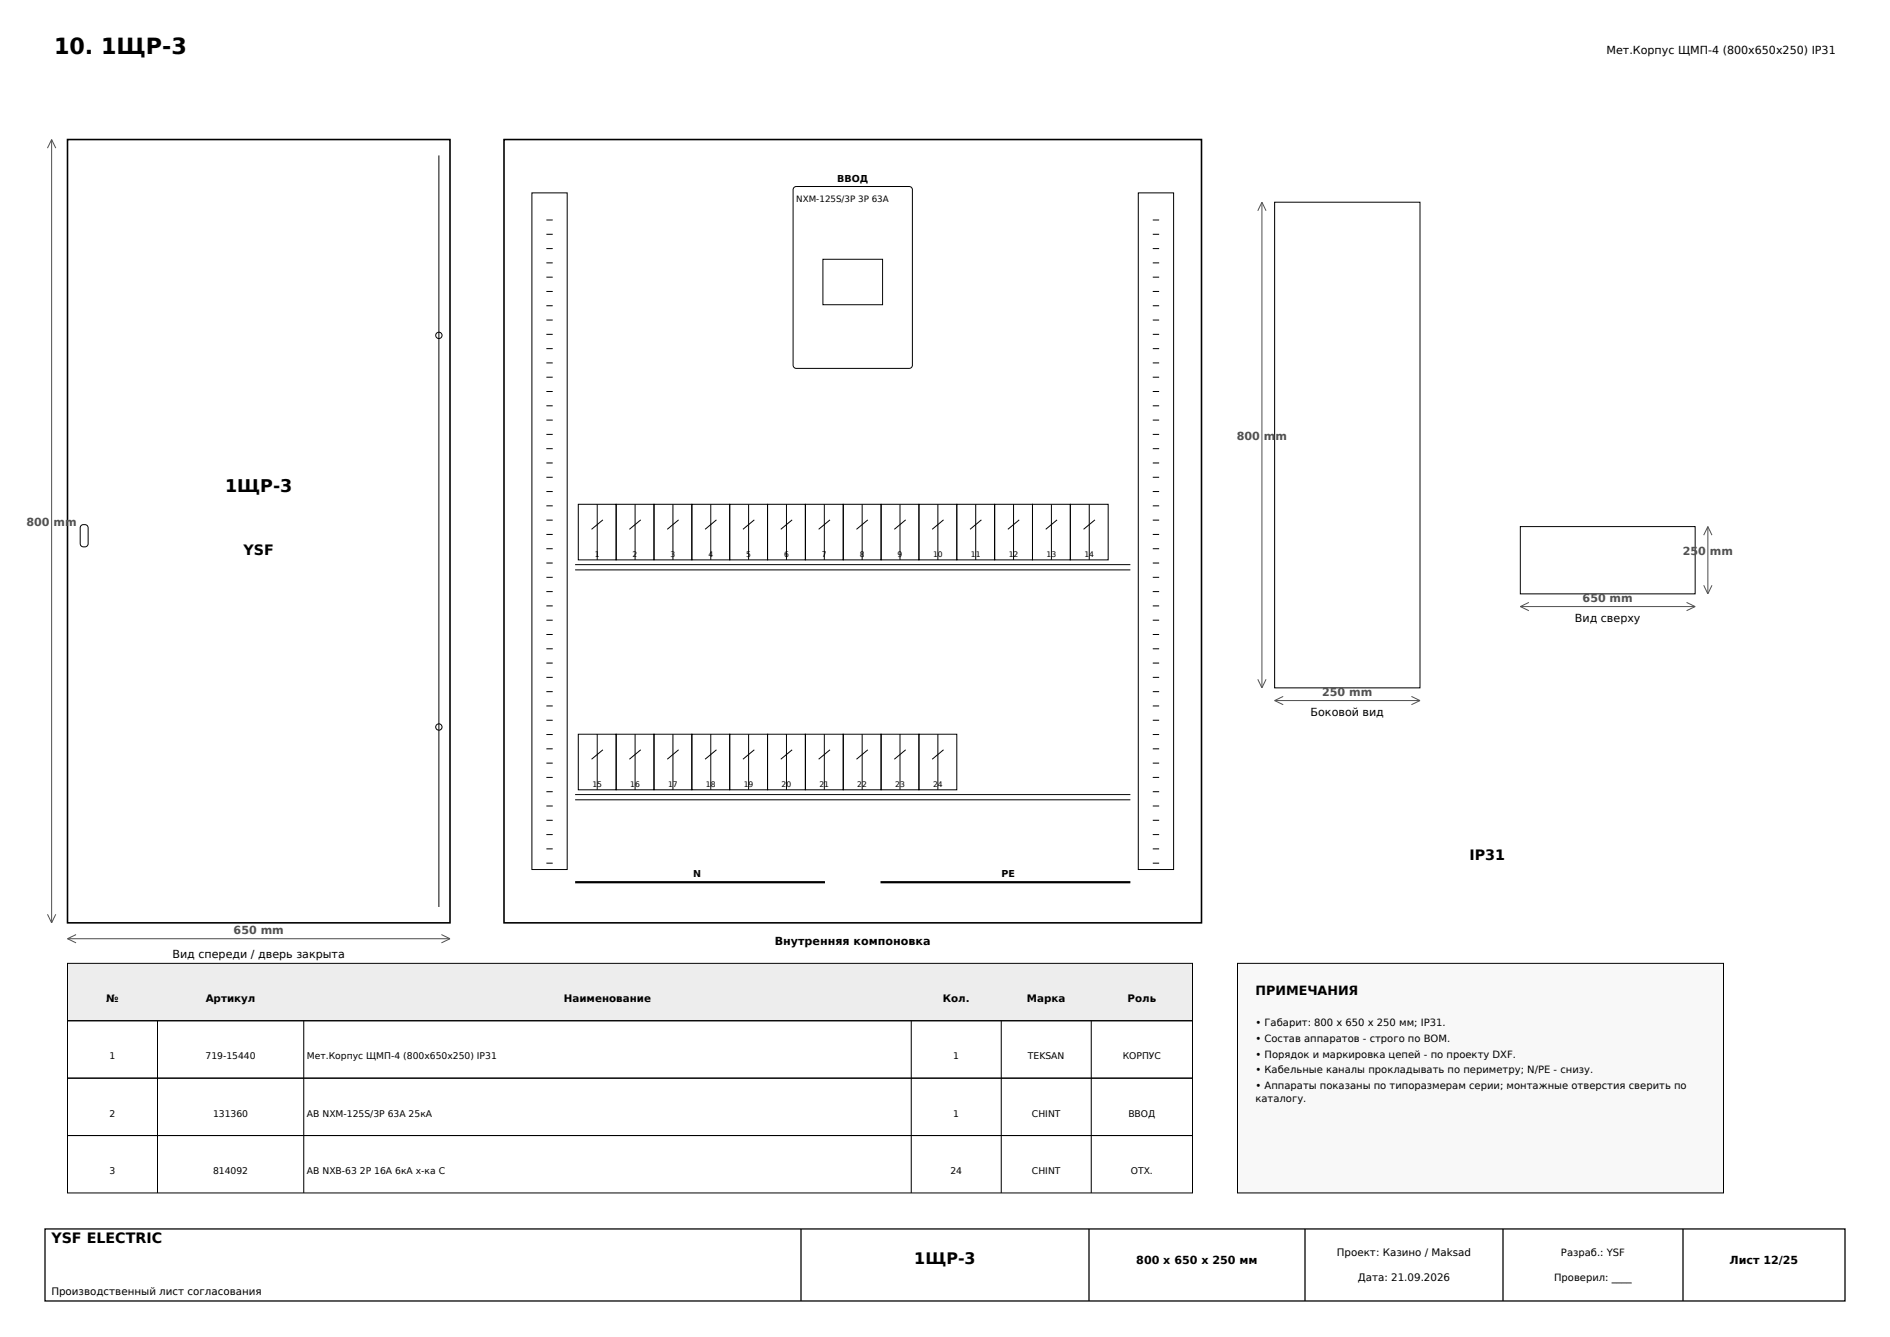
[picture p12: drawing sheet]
<svg xmlns="http://www.w3.org/2000/svg" width="420mm" height="297mm" viewBox="0 0 420 297" stroke-linecap="round" stroke-linejoin="round" font-family="sans-serif">
<path d="M15 31h85v174h-85zM112 31h155v174h-155z" fill="none" stroke="#000" stroke-width=".35"/>
<g fill="none" stroke="#000" stroke-width=".22">
<path d="M97.5 34.5v167M118.2 42.8h7.8v150.4h-7.8zM121.4 58.4h1.4M121.4 55.2h1.4M121.4 52h1.4M121.4 48.9h1.4M176.5 41.6l.4-.2h25.2a.71 .71 0 0 1 .7 .7v39a.71 .71 0 0 1-.7 .7h-25.2a.71 .71 0 0 1-.7-.7v-39zM182.9 57.6h13.2v10.1h-13.2zM253 42.8h7.8v150.4h-7.8zM256.2 58.4h1.4M256.2 55.2h1.4M256.2 52h1.4"/>
<path d="M256.2 48.9h1.4M283.3 44.9h32.3v107.9h-32.3zM121.4 77.4h1.4M121.4 74.3h1.4M121.4 71.1h1.4M121.4 67.9h1.4M121.4 64.7h1.4M121.4 61.6h1.4M256.2 77.4h1.4M256.2 74.3h1.4M256.2 71.1h1.4M256.2 67.9h1.4"/>
<path d="M256.2 64.7h1.4M256.2 61.6h1.4M121.4 99.7h1.4M121.4 96.5h1.4M121.4 93.3h1.4M121.4 90.1h1.4M121.4 87h1.4M121.4 83.8h1.4M121.4 80.6h1.4M256.2 99.7h1.4M256.2 96.5h1.4M256.2 93.3h1.4"/>
<path d="M256.2 90.1h1.4M256.2 87h1.4M256.2 83.8h1.4M256.2 80.6h1.4M18 116.7l.5-.2a.81 .81 0 0 1 1.1 .7v3.6a.9 .9 0 0 1-.9 .7 .9 .9 0 0 1-.9-.7v-3.6zM121.4 118.7h1.4M121.4 115.5h1.4M121.4 112.4h1.4M121.4 109.2h1.4M121.4 106h1.4M121.4 102.8h1.4M128.5 112h8.4v12.4h-8.4z"/>
<path d="M132.7 112v12.4M134 115.5l-2.5 2.1M136.9 112h8.4v12.4h-8.4zM141.1 112v12.4M142.4 115.5l-2.5 2.1M145.3 112h8.4v12.4h-8.4zM149.5 112v12.4M150.8 115.5l-2.5 2.1M153.7 112h8.5v12.4h-8.5zM157.9 112v12.4M159.2 115.5l-2.5 2.1M162.2 112h8.4v12.4h-8.4z"/>
<path d="M166.4 112v12.4M167.6 115.5l-2.5 2.1M170.6 112h8.4v12.4h-8.4zM174.8 112v12.4M176 115.5l-2.5 2.1M179 112h8.4v12.4h-8.4zM183.2 112v12.4M184.4 115.5l-2.5 2.1M187.4 112h8.4v12.4h-8.4zM191.6 112v12.4M192.9 115.5l-2.6 2.1M195.8 112h8.4v12.4h-8.4z"/>
<path d="M200 112v12.4M201.3 115.5l-2.6 2.1M204.2 112h8.4v12.4h-8.4zM208.4 112v12.4M209.7 115.5l-2.5 2.1M212.6 112h8.4v12.4h-8.4zM216.8 112v12.4M218.1 115.5l-2.5 2.1M221 112h8.4v12.4h-8.4zM225.2 112v12.4M226.5 115.5l-2.5 2.1M229.4 112h8.5v12.4h-8.5z"/>
<path d="M233.6 112v12.4M234.9 115.5l-2.5 2.1M237.9 112h8.4v12.4h-8.4zM242.1 112v12.4M243.3 115.5l-2.5 2.1M256.2 118.7h1.4M256.2 115.5h1.4M256.2 112.4h1.4M256.2 109.2h1.4M256.2 106h1.4M256.2 102.8h1.4M337.8 117h38.9v14.9h-38.9z"/>
<path d="M121.4 137.8h1.4M121.4 134.6h1.4M121.4 131.4h1.4M121.4 128.2h1.4M121.4 125.1h1.4M121.4 121.9h1.4M127.8 125.4h123.4M127.8 126.6h123.4M256.2 137.8h1.4M256.2 134.6h1.4M256.2 131.4h1.4M256.2 128.2h1.4"/>
<path d="M256.2 125.1h1.4M256.2 121.9h1.4M121.4 160h1.4M121.4 156.8h1.4M121.4 153.6h1.4M121.4 150.5h1.4M121.4 147.3h1.4M121.4 144.1h1.4M121.4 140.9h1.4M256.2 160h1.4M256.2 156.8h1.4M256.2 153.6h1.4"/>
<path d="M256.2 150.5h1.4M256.2 147.3h1.4M256.2 144.1h1.4M256.2 140.9h1.4M121.4 179h1.4M121.4 175.9h1.4M121.4 172.7h1.4M121.4 169.5h1.4M121.4 166.3h1.4M121.4 163.2h1.4M127.8 176.5h123.4M127.8 177.7h123.4"/>
<path d="M128.5 163.1h8.4v12.3h-8.4zM132.7 163.1v12.3M134 166.6l-2.5 2.1M136.9 163.1h8.4v12.3h-8.4zM141.1 163.1v12.3M142.4 166.6l-2.5 2.1M145.3 163.1h8.4v12.3h-8.4zM149.5 163.1v12.3M150.8 166.6l-2.5 2.1M153.7 163.1h8.5v12.3h-8.5zM157.9 163.1v12.3M159.2 166.6l-2.5 2.1"/>
<path d="M162.2 163.1h8.4v12.3h-8.4zM166.4 163.1v12.3M167.6 166.6l-2.5 2.1M170.6 163.1h8.4v12.3h-8.4zM174.8 163.1v12.3M176 166.6l-2.5 2.1M179 163.1h8.4v12.3h-8.4zM183.2 163.1v12.3M184.4 166.6l-2.5 2.1M187.4 163.1h8.4v12.3h-8.4zM191.6 163.1v12.3M192.9 166.6l-2.6 2.1"/>
<path d="M195.8 163.1h8.4v12.3h-8.4zM200 163.1v12.3M201.3 166.6l-2.6 2.1M204.2 163.1h8.4v12.3h-8.4zM208.4 163.1v12.3M209.7 166.6l-2.5 2.1M256.2 179h1.4M256.2 175.9h1.4M256.2 172.7h1.4M256.2 169.5h1.4M256.2 166.3h1.4M256.2 163.2h1.4"/>
<path d="M121.4 191.7h1.4M121.4 188.6h1.4M121.4 185.4h1.4M121.4 182.2h1.4M256.2 191.7h1.4M256.2 188.6h1.4M256.2 185.4h1.4M256.2 182.2h1.4"/>
<circle cx="97.5" cy="74.5" r=".71"/>
<circle cx="97.5" cy="161.5" r=".71"/>
</g>
<g fill="none" stroke="#505050" stroke-width=".22">
<path d="M11.5 31v174M11.5 31l-.9 1.9M11.5 31l.9 1.9M280.4 44.9v107.9M280.4 44.9l-.9 1.9M280.4 44.9l.9 1.9M379.5 117v14.9M379.5 117l-.9 1.9M379.5 117l.9 1.9M337.8 134.7h38.9M337.8 134.7l2 1M339.8 133.8l-2 .9"/>
<path d="M374.8 133.8l1.9 .9M376.7 134.7l-1.9 1M378.6 130l.9 1.9M380.4 130l-.9 1.9M279.5 150.9l.9 1.9M281.3 150.9l-.9 1.9M283.3 155.6h32.3M283.3 155.6l1.9 .9M285.2 154.7l-1.9 .9M313.7 154.7l1.9 .9M315.6 155.6l-1.9 .9M10.6 203.1l.9 1.9"/>
<path d="M12.4 203.1l-.9 1.9M15 208.5h85M15 208.5l1.9 .9M16.9 207.6l-1.9 .9M98.1 207.6l1.9 .9M100 208.5l-1.9 .9"/>
</g>
<path d="M127.8 196h55.5M195.7 196h55.5" fill="none" stroke="#000" stroke-width=".49"/>
<path d="M15 214h250v12.7h-250z" fill-rule="evenodd" fill="#e9eef3" stroke="#000" stroke-width=".22"/>
<path d="M15 226.8h250v12.7h-250zM15 239.5h250v12.7h-250zM35 226.7v38.3M67.5 226.7v38.3M202.5 226.7v38.3M222.5 226.7v38.3M242.5 226.7v38.3M15 252.3h250v12.7h-250z" fill="none" stroke="#000" stroke-width=".22"/>
<path d="M275 214h108v51h-108z" fill-rule="evenodd" fill="#f7f8fa" stroke="#000" stroke-width=".22"/>
<path d="M10 273h400v16h-400zM178 273v16M242 273v16M290 273v16M334 273v16M374 273v16" fill="none" stroke="#000" stroke-width=".28"/>
<text font-size="4.9" x="12" y="12">10. 1ЩР-3</text>
<text font-size="3.9" x="50" y="109.3">1ЩР-3</text>
<text font-size="3.5" x="203.2" y="280.7">1ЩР-3</text>
<g font-size="3.2">
<text x="54.1" y="123.2">YSF</text>
<text x="326.5" y="191.1">IP31</text>
<text x="11.4" y="276.2">YSF ELECTRIC</text>
</g>
<text font-size="2.8" x="279" y="221">ПРИМЕЧАНИЯ</text>
<g font-size="2.5">
<text x="357" y="12">Мет.Корпус ЩМП-4 (800x650x250) IP31</text>
<text x="350" y="138.3">Вид сверху</text>
<text x="291.2" y="159.2">Боковой вид</text>
<text x="172.2" y="209.9">Внутренняя компоновка</text>
<text x="38.3" y="212.8">Вид спереди / дверь закрыта</text>
<text x="252.5" y="280.7">800 x 650 x 250 мм</text>
<text x="384.3" y="280.7">Лист 12/25</text>
</g>
<g font-size="2.5" fill="#505050">
<text x="274.8" y="97.8">800 mm</text>
<text x="5.9" y="116.9">800 mm</text>
<text x="373.9" y="123.4">250 mm</text>
<text x="351.7" y="133.7">650 mm</text>
<text x="293.8" y="154.6">250 mm</text>
<text x="51.9" y="207.5">650 mm</text>
</g>
<g font-size="2.3">
<text x="36.6" y="215.9">Петли справа, открывание вправо</text>
<text x="23.6" y="222.7">№</text>
<text x="45.7" y="222.7">Артикул</text>
<text x="125.3" y="222.7">Наименование</text>
<text x="209.5" y="222.7">Кол.</text>
<text x="228.2" y="222.7">Марка</text>
<text x="250.6" y="222.7">Роль</text>
<text x="297.1" y="279.1">Проект: Казино / Maksad</text>
<text x="11.4" y="287.6">Производственный лист согласования</text>
<text x="301.7" y="284.5">Дата: 21.09.2026</text>
</g>
<g font-size="2.2">
<text x="279" y="228">• Габарит: 800 x 650 x 250 мм; IP31.</text>
<text x="279" y="231.5">• Состав аппаратов - строго по BOM.</text>
<text x="279" y="235">• Порядок и маркировка цепей - по проекту DXF.</text>
<text x="279" y="238.5">• Кабельные каналы прокладывать по периметру; N/PE - снизу.</text>
<text x="279" y="241.9">• Аппараты показаны по типоразмерам серии; монтажные отверстия сверить по</text>
<text x="279" y="244.7">каталогу.</text>
<text x="346.9" y="279.1">Разраб.: YSF</text>
<text x="345.4" y="284.5">Проверил: ____</text>
</g>
<g font-size="2.1">
<text x="186" y="40.4">ВВОД</text>
<text x="154.1" y="194.9">N</text>
<text x="222.5" y="194.9">PE</text>
</g>
<g font-size="2">
<text x="24.3" y="235.3">1</text>
<text x="45.7" y="235.3">719-15440</text>
<text x="68.2" y="235.3">Мет.Корпус ЩМП-4 (800x650x250) IP31</text>
<text x="211.8" y="235.3">1</text>
<text x="228.4" y="235.3">TEKSAN</text>
<text x="249.5" y="235.3">КОРПУС</text>
<text x="24.3" y="248">2</text>
<text x="47.3" y="248">131360</text>
<text x="68.2" y="248">АВ NXM-125S/3Р 63A 25кА</text>
<text x="211.8" y="248">1</text>
<text x="229.3" y="248">CHINT</text>
<text x="250.7" y="248">ВВОД</text>
<text x="24.3" y="260.8">3</text>
<text x="47.3" y="260.8">814092</text>
<text x="68.2" y="260.8">АВ NXB-63 2P 16A 6кА х-ка C</text>
<text x="211.2" y="260.8">24</text>
<text x="229.3" y="260.8">CHINT</text>
<text x="251.3" y="260.8">ОТХ.</text>
</g>
<text font-size="1.9" x="176.9" y="45">NXM-125S/3Р 3P 63A</text>
<g font-size="1.7">
<text x="132.2" y="123.7">1</text>
<text x="140.6" y="123.7">2</text>
<text x="149" y="123.7">3</text>
<text x="157.4" y="123.7">4</text>
<text x="165.8" y="123.7">5</text>
<text x="174.2" y="123.7">6</text>
<text x="182.6" y="123.7">7</text>
<text x="191.1" y="123.7">8</text>
<text x="199.5" y="123.7">9</text>
<text x="207.3" y="123.7">10</text>
<text x="215.7" y="123.7">11</text>
<text x="224.2" y="123.7">12</text>
<text x="232.6" y="123.7">13</text>
<text x="241" y="123.7">14</text>
<text x="131.6" y="174.7">15</text>
<text x="140.1" y="174.7">16</text>
<text x="148.5" y="174.7">17</text>
<text x="156.9" y="174.7">18</text>
<text x="165.3" y="174.7">19</text>
<text x="173.7" y="174.7">20</text>
<text x="182.1" y="174.7">21</text>
<text x="190.5" y="174.7">22</text>
<text x="198.9" y="174.7">23</text>
<text x="207.3" y="174.7">24</text>
</g>
</svg>
